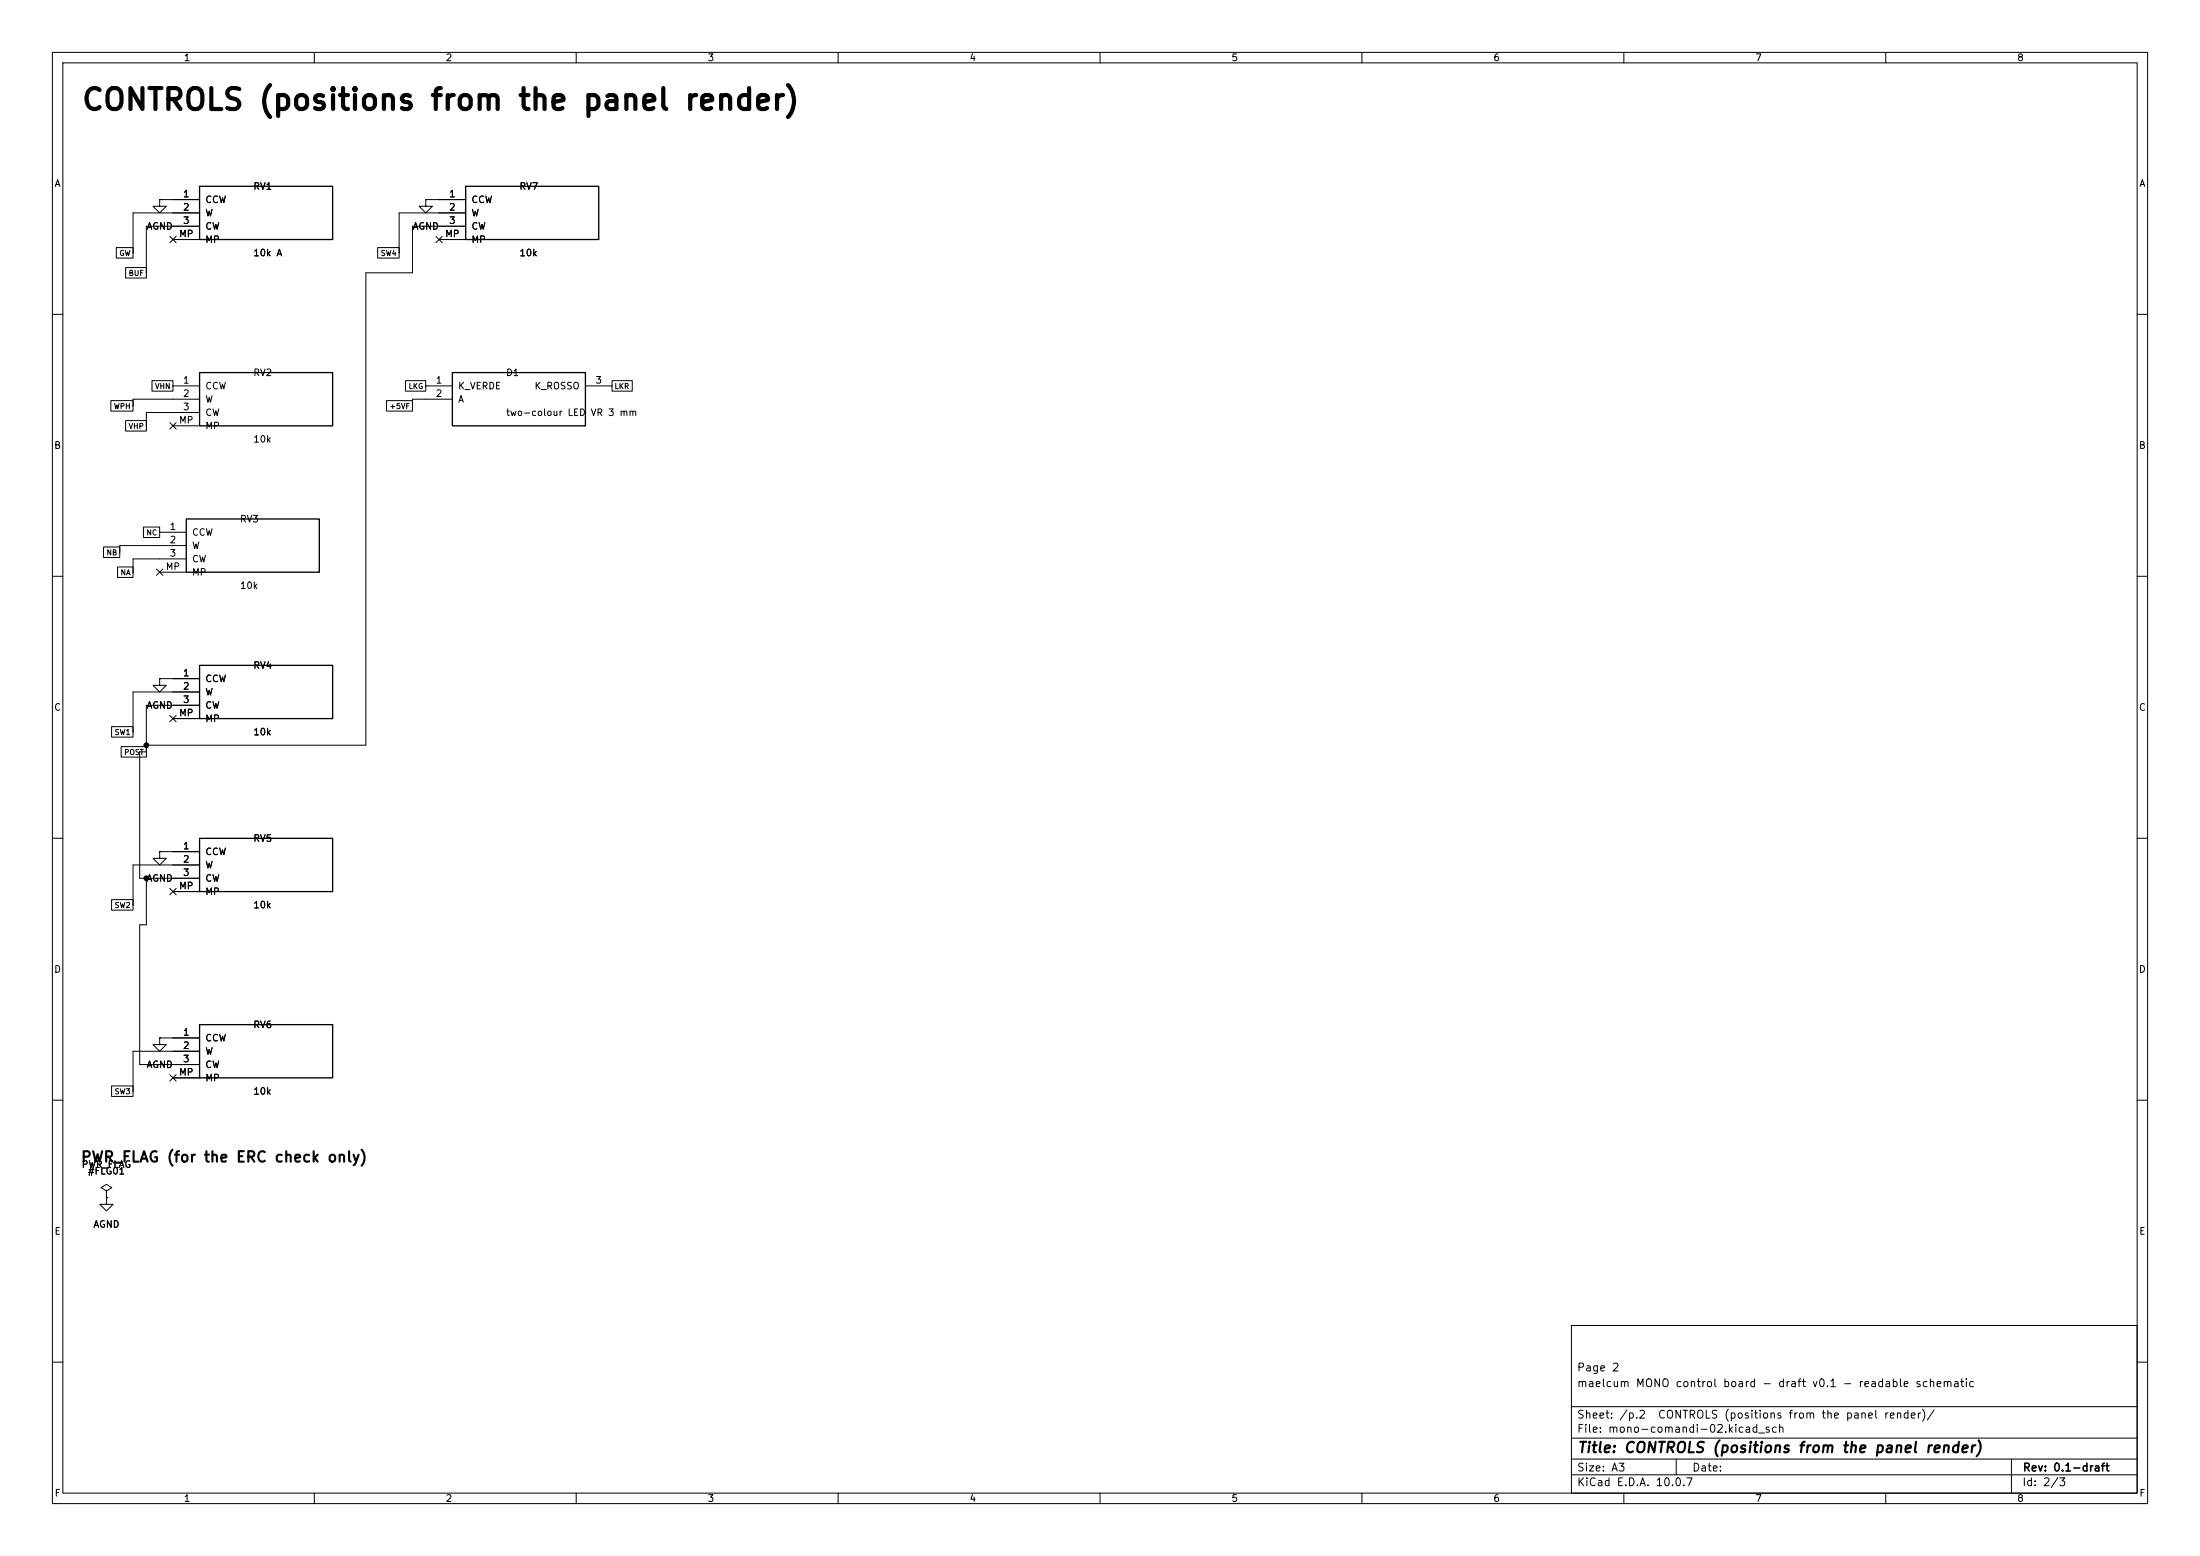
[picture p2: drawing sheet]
(kicad_sch
 (version 20260101)
 (generator "eeschema")
 (generator_version "10.0")
 (paper "A3")
 (title_block
  (title "CONTROLS (positions from the panel render)")
  (rev "0.1-draft")
  (comment 1 "maelcum MONO control board - draft v0.1 - readable schematic")
  (comment 2 "Page 2"))
 (lib_symbols
  (symbol
   "maelcum:POT_SINGLE"
   (pin_names
    (offset 1.016)) (exclude_from_sim no) (in_bom yes) (on_board yes)
   (property
    "Reference"
    "RV" (at 0 8.89 0) (effects (font (size 1.27 1.27))))
   (property
    "Value"
    "POT_SINGLE" (at 0 -8.89 0) (effects (font (size 1.27 1.27))))
   (property
    "Footprint"
    "Potentiometer_THT:Potentiometer_Alps_RK09L_Single_Vertical" (at 0 0 0) (effects (font (size 1.27 1.27)) (hide yes)))
   (property
    "Datasheet"
    "" (at 0 0 0) (effects (font (size 1.27 1.27)) (hide yes)))
   (property
    "Description"
    "Pot singolo, Alps RK09L verticale; 1 = antiorario, 2 = cursore, 3 = orario (catalogo Alps RK09L rev. 2510, come pcb/fx-send/NOTE.md punto 10); MP = staffe, a telaio attraverso il pannello" (at 0 0 0) (effects (font (size 1.27 1.27)) (hide yes)))
   (symbol
    "POT_SINGLE_0_1"
    (rectangle (start -12.7 5.08) (end 12.7 -5.08) (stroke (width 0.254) (type default)) (fill (type background))))
   (symbol
    "POT_SINGLE_1_1"
    (pin
    passive
    line (at -17.78 2.54 0) (length 5.08) (name
    "CCW" (effects (font (size 1.27 1.27)))) (number
    "1" (effects (font (size 1.27 1.27)))))
    (pin
    passive
    line (at -17.78 0 0) (length 5.08) (name
    "W" (effects (font (size 1.27 1.27)))) (number
    "2" (effects (font (size 1.27 1.27)))))
    (pin
    passive
    line (at -17.78 -2.54 0) (length 5.08) (name
    "CW" (effects (font (size 1.27 1.27)))) (number
    "3" (effects (font (size 1.27 1.27)))))
    (pin
    passive
    line (at -17.78 -5.08 0) (length 5.08) (name
    "MP" (effects (font (size 1.27 1.27)))) (number
    "MP" (effects (font (size 1.27 1.27)))))))
  (symbol
   "power:GND"
   (power global)
   (pin_numbers (hide yes))
   (pin_names
    (offset 0) (hide yes)) (exclude_from_sim no) (in_bom yes) (on_board yes)
   (in_pos_files yes)
   (duplicate_pin_numbers_are_jumpers no)
   (property
    "Reference"
    "#PWR" (at 0 -6.35 0) (show_name no) (do_not_autoplace no) (hide yes) (effects (font (size 1.27 1.27))))
   (property
    "Value"
    "GND" (at 0 -3.81 0) (show_name no) (do_not_autoplace no) (effects (font (size 1.27 1.27))))
   (property
    "Footprint"
    "" (at 0 0 0) (show_name no) (do_not_autoplace no) (hide yes) (effects (font (size 1.27 1.27))))
   (property
    "Datasheet"
    "" (at 0 0 0) (show_name no) (do_not_autoplace no) (hide yes) (effects (font (size 1.27 1.27))))
   (property
    "Description"
    "Power symbol creates a global label with name \"GND\" , ground" (at 0 0 0) (show_name no) (do_not_autoplace no) (hide yes) (effects (font (size 1.27 1.27))))
   (property
    "ki_keywords"
    "global power" (at 0 0 0) (show_name no) (do_not_autoplace no) (hide yes) (effects (font (size 1.27 1.27))))
   (symbol
    "GND_0_1"
    (polyline (pts (xy 0 0) (xy 0 -1.27) (xy 1.27 -1.27) (xy 0 -2.54) (xy -1.27 -1.27) (xy 0 -1.27)) (stroke (width 0) (type default)) (fill (type none))))
   (symbol
    "GND_1_1"
    (pin
    power_in
    line (at 0 0 270) (length 0) (name
    "" (effects (font (size 1.27 1.27)))) (number
    "1" (effects (font (size 1.27 1.27))))))
   (embedded_fonts no))
  (symbol
   "maelcum:LED_BICOLORE_CA"
   (pin_names
    (offset 1.016)) (exclude_from_sim no) (in_bom yes) (on_board yes)
   (property
    "Reference"
    "D" (at 0 6.35 0) (effects (font (size 1.27 1.27))))
   (property
    "Value"
    "LED_BICOLORE_CA" (at 0 -6.35 0) (effects (font (size 1.27 1.27))))
   (property
    "Footprint"
    "LED_THT:LED_D3.0mm-3" (at 0 0 0) (effects (font (size 1.27 1.27)) (hide yes)))
   (property
    "Datasheet"
    "" (at 0 0 0) (effects (font (size 1.27 1.27)) (hide yes)))
   (property
    "Description"
    "LED bicolore verde/rosso 3 mm ad anodo comune. NOTA: pezzo non scelto, pinout da verificare sul suo datasheet" (at 0 0 0) (effects (font (size 1.27 1.27)) (hide yes)))
   (symbol
    "LED_BICOLORE_CA_0_1"
    (rectangle (start -12.7 5.08) (end 12.7 -5.08) (stroke (width 0.254) (type default)) (fill (type background))))
   (symbol
    "LED_BICOLORE_CA_1_1"
    (pin
    passive
    line (at -17.78 2.54 0) (length 5.08) (name
    "K_VERDE" (effects (font (size 1.27 1.27)))) (number
    "1" (effects (font (size 1.27 1.27)))))
    (pin
    passive
    line (at -17.78 0 0) (length 5.08) (name
    "A" (effects (font (size 1.27 1.27)))) (number
    "2" (effects (font (size 1.27 1.27)))))
    (pin
    passive
    line (at 17.78 2.54 180) (length 5.08) (name
    "K_ROSSO" (effects (font (size 1.27 1.27)))) (number
    "3" (effects (font (size 1.27 1.27)))))))
  (symbol
   "power:PWR_FLAG"
   (power global)
   (pin_numbers (hide yes))
   (pin_names
    (offset 0) (hide yes)) (exclude_from_sim no) (in_bom yes) (on_board yes)
   (in_pos_files yes)
   (duplicate_pin_numbers_are_jumpers no)
   (property
    "Reference"
    "#FLG" (at 0 1.905 0) (show_name no) (do_not_autoplace no) (hide yes) (effects (font (size 1.27 1.27))))
   (property
    "Value"
    "PWR_FLAG" (at 0 3.81 0) (show_name no) (do_not_autoplace no) (effects (font (size 1.27 1.27))))
   (property
    "Footprint"
    "" (at 0 0 0) (show_name no) (do_not_autoplace no) (hide yes) (effects (font (size 1.27 1.27))))
   (property
    "Datasheet"
    "" (at 0 0 0) (show_name no) (do_not_autoplace no) (hide yes) (effects (font (size 1.27 1.27))))
   (property
    "Description"
    "Special symbol for telling ERC where power comes from" (at 0 0 0) (show_name no) (do_not_autoplace no) (hide yes) (effects (font (size 1.27 1.27))))
   (property
    "ki_keywords"
    "flag power" (at 0 0 0) (show_name no) (do_not_autoplace no) (hide yes) (effects (font (size 1.27 1.27))))
   (symbol
    "PWR_FLAG_0_0"
    (pin
    power_out
    line (at 0 0 90) (length 0) (name
    "" (effects (font (size 1.27 1.27)))) (number
    "1" (effects (font (size 1.27 1.27))))))
   (symbol
    "PWR_FLAG_0_1"
    (polyline (pts (xy 0 0) (xy 0 1.27) (xy -1.016 1.905) (xy 0 2.54) (xy 1.016 1.905) (xy 0 1.27)) (stroke (width 0) (type default)) (fill (type none))))
   (embedded_fonts no)))
 (text
  "CONTROLS (positions from the panel render)"
  (exclude_from_sim no)
  (at 15.24 21.59 0)
  (effects (font (size 4 4)
    (bold yes)) (justify left bottom)))
 (symbol
  (lib_id "maelcum:POT_SINGLE")
  (at 50.8 40.64 0)
  (unit 1)
  (body_style 1)
  (exclude_from_sim no)
  (in_bom yes)
  (on_board yes)
  (dnp no)
  (property
   "Reference"
   "RV1" (at 48.26 35.56 0) (effects (font (size 1.27 1.27)) (justify left)))
  (property
   "Value"
   "10k A" (at 48.26 48.26 0) (effects (font (size 1.27 1.27)) (justify left)))
  (property
   "Footprint"
   "Potentiometer_THT:Potentiometer_Alps_RK09L_Single_Vertical" (at 50.8 40.64 0) (effects (font (size 1.27 1.27)) (justify left) (hide yes)))
  (property
   "Datasheet"
   "" (at 50.8 40.64 0) (effects (font (size 1.27 1.27)) (justify left) (hide yes)))
  (property
   "Nota"
   "GAIN: tutto antiorario = silenzio (todo 131); manopola GAIN, pot di classe 14 mm (RK09L: KiCad non ha l'RK14)" (at 50.8 40.64 0) (effects (font (size 1.27 1.27)) (justify left) (hide yes)))
  (pin
   "1")
  (pin
   "2")
  (pin
   "3")
  (pin
   "MP")
  (instances (project
    "mono-comandi" (path
    "/5143195b-f6a9-5cd1-b6d3-f84dabca7a67/361c556e-b76c-5e88-b822-b829bddcb850" (reference "RV1") (unit 1)))))
 (wire
  (pts (xy 30.48 38.1) (xy 33.02 38.1))
  (stroke (width 0) (type default)))
 (symbol
  (lib_id "power:GND")
  (at 30.48 38.1 0)
  (unit 1)
  (body_style 1)
  (exclude_from_sim no)
  (in_bom yes)
  (on_board yes)
  (dnp no)
  (property
   "Reference"
   "#PWR001" (at 30.48 38.1 0) (effects (font (size 1.27 1.27)) (justify left) (hide yes)))
  (property
   "Value"
   "AGND" (at 30.48 43.18 0) (effects (font (size 1.27 1.27))))
  (property
   "Footprint"
   "" (at 30.48 38.1 0) (effects (font (size 1.27 1.27)) (justify left) (hide yes)))
  (property
   "Datasheet"
   "" (at 30.48 38.1 0) (effects (font (size 1.27 1.27)) (justify left) (hide yes)))
  (pin
   "1")
  (instances (project
    "mono-comandi" (path
    "/5143195b-f6a9-5cd1-b6d3-f84dabca7a67/361c556e-b76c-5e88-b822-b829bddcb850" (reference "#PWR001") (unit 1)))))
 (wire
  (pts (xy 33.02 40.64) (xy 25.4 40.64))
  (stroke (width 0) (type default)))
 (wire
  (pts (xy 25.4 40.64) (xy 25.4 48.26))
  (stroke (width 0) (type default)))
 (wire
  (pts (xy 33.02 43.18) (xy 27.94 43.18))
  (stroke (width 0) (type default)))
 (wire
  (pts (xy 27.94 43.18) (xy 27.94 52.07))
  (stroke (width 0) (type default)))
 (no_connect
  (at 33.02 45.72))
 (symbol
  (lib_id "maelcum:POT_SINGLE")
  (at 50.8 76.2 0)
  (unit 1)
  (body_style 1)
  (exclude_from_sim no)
  (in_bom yes)
  (on_board yes)
  (dnp no)
  (property
   "Reference"
   "RV2" (at 48.26 71.12 0) (effects (font (size 1.27 1.27)) (justify left)))
  (property
   "Value"
   "10k" (at 48.26 83.82 0) (effects (font (size 1.27 1.27)) (justify left)))
  (property
   "Footprint"
   "Potentiometer_THT:Potentiometer_Alps_RK09L_Single_Vertical" (at 50.8 76.2 0) (effects (font (size 1.27 1.27)) (justify left) (hide yes)))
  (property
   "Datasheet"
   "" (at 50.8 76.2 0) (effects (font (size 1.27 1.27)) (justify left) (hide yes)))
  (property
   "Nota"
   "HIGH: tutto antiorario = kill; manopola EQ HIGH, pot di classe 9 mm (RK09L: KiCad non ha l'RK14)" (at 50.8 76.2 0) (effects (font (size 1.27 1.27)) (justify left) (hide yes)))
  (pin
   "1")
  (pin
   "2")
  (pin
   "3")
  (pin
   "MP")
  (instances (project
    "mono-comandi" (path
    "/5143195b-f6a9-5cd1-b6d3-f84dabca7a67/361c556e-b76c-5e88-b822-b829bddcb850" (reference "RV2") (unit 1)))))
 (wire
  (pts (xy 33.02 76.2) (xy 25.4 76.2))
  (stroke (width 0) (type default)))
 (wire
  (pts (xy 25.4 76.2) (xy 25.4 77.47))
  (stroke (width 0) (type default)))
 (wire
  (pts (xy 33.02 78.74) (xy 27.94 78.74))
  (stroke (width 0) (type default)))
 (wire
  (pts (xy 27.94 78.74) (xy 27.94 81.28))
  (stroke (width 0) (type default)))
 (no_connect
  (at 33.02 81.28))
 (symbol
  (lib_id "maelcum:POT_SINGLE")
  (at 48.26 104.14 0)
  (unit 1)
  (body_style 1)
  (exclude_from_sim no)
  (in_bom yes)
  (on_board yes)
  (dnp no)
  (property
   "Reference"
   "RV3" (at 45.72 99.06 0) (effects (font (size 1.27 1.27)) (justify left)))
  (property
   "Value"
   "10k" (at 45.72 111.76 0) (effects (font (size 1.27 1.27)) (justify left)))
  (property
   "Footprint"
   "Potentiometer_THT:Potentiometer_Alps_RK09L_Single_Vertical" (at 48.26 104.14 0) (effects (font (size 1.27 1.27)) (justify left) (hide yes)))
  (property
   "Datasheet"
   "" (at 48.26 104.14 0) (effects (font (size 1.27 1.27)) (justify left) (hide yes)))
  (property
   "Nota"
   "LOW Baxandall: cursore = massa virtuale; manopola EQ LOW, pot di classe 9 mm (RK09L: KiCad non ha l'RK14)" (at 48.26 104.14 0) (effects (font (size 1.27 1.27)) (justify left) (hide yes)))
  (pin
   "1")
  (pin
   "2")
  (pin
   "3")
  (pin
   "MP")
  (instances (project
    "mono-comandi" (path
    "/5143195b-f6a9-5cd1-b6d3-f84dabca7a67/361c556e-b76c-5e88-b822-b829bddcb850" (reference "RV3") (unit 1)))))
 (wire
  (pts (xy 30.48 104.14) (xy 22.86 104.14))
  (stroke (width 0) (type default)))
 (wire
  (pts (xy 22.86 104.14) (xy 22.86 105.41))
  (stroke (width 0) (type default)))
 (wire
  (pts (xy 30.48 106.68) (xy 25.4 106.68))
  (stroke (width 0) (type default)))
 (wire
  (pts (xy 25.4 106.68) (xy 25.4 109.22))
  (stroke (width 0) (type default)))
 (no_connect
  (at 30.48 109.22))
 (symbol
  (lib_id "maelcum:POT_SINGLE")
  (at 50.8 132.08 0)
  (unit 1)
  (body_style 1)
  (exclude_from_sim no)
  (in_bom yes)
  (on_board yes)
  (dnp no)
  (property
   "Reference"
   "RV4" (at 48.26 127 0) (effects (font (size 1.27 1.27)) (justify left)))
  (property
   "Value"
   "10k" (at 48.26 139.7 0) (effects (font (size 1.27 1.27)) (justify left)))
  (property
   "Footprint"
   "Potentiometer_THT:Potentiometer_Alps_RK09L_Single_Vertical" (at 50.8 132.08 0) (effects (font (size 1.27 1.27)) (justify left) (hide yes)))
  (property
   "Datasheet"
   "" (at 50.8 132.08 0) (effects (font (size 1.27 1.27)) (justify left) (hide yes)))
  (property
   "Nota"
   "SEND 1: tutto antiorario = silenzio; manopola SEND 1, pot di classe 14 mm (RK09L: KiCad non ha l'RK14)" (at 50.8 132.08 0) (effects (font (size 1.27 1.27)) (justify left) (hide yes)))
  (pin
   "1")
  (pin
   "2")
  (pin
   "3")
  (pin
   "MP")
  (instances (project
    "mono-comandi" (path
    "/5143195b-f6a9-5cd1-b6d3-f84dabca7a67/361c556e-b76c-5e88-b822-b829bddcb850" (reference "RV4") (unit 1)))))
 (wire
  (pts (xy 30.48 129.54) (xy 33.02 129.54))
  (stroke (width 0) (type default)))
 (symbol
  (lib_id "power:GND")
  (at 30.48 129.54 0)
  (unit 1)
  (body_style 1)
  (exclude_from_sim no)
  (in_bom yes)
  (on_board yes)
  (dnp no)
  (property
   "Reference"
   "#PWR002" (at 30.48 129.54 0) (effects (font (size 1.27 1.27)) (justify left) (hide yes)))
  (property
   "Value"
   "AGND" (at 30.48 134.62 0) (effects (font (size 1.27 1.27))))
  (property
   "Footprint"
   "" (at 30.48 129.54 0) (effects (font (size 1.27 1.27)) (justify left) (hide yes)))
  (property
   "Datasheet"
   "" (at 30.48 129.54 0) (effects (font (size 1.27 1.27)) (justify left) (hide yes)))
  (pin
   "1")
  (instances (project
    "mono-comandi" (path
    "/5143195b-f6a9-5cd1-b6d3-f84dabca7a67/361c556e-b76c-5e88-b822-b829bddcb850" (reference "#PWR002") (unit 1)))))
 (wire
  (pts (xy 33.02 132.08) (xy 25.4 132.08))
  (stroke (width 0) (type default)))
 (wire
  (pts (xy 25.4 132.08) (xy 25.4 139.7))
  (stroke (width 0) (type default)))
 (wire
  (pts (xy 33.02 134.62) (xy 27.94 134.62))
  (stroke (width 0) (type default)))
 (wire
  (pts (xy 27.94 134.62) (xy 27.94 143.51))
  (stroke (width 0) (type default)))
 (no_connect
  (at 33.02 137.16))
 (symbol
  (lib_id "maelcum:POT_SINGLE")
  (at 50.8 165.1 0)
  (unit 1)
  (body_style 1)
  (exclude_from_sim no)
  (in_bom yes)
  (on_board yes)
  (dnp no)
  (property
   "Reference"
   "RV5" (at 48.26 160.02 0) (effects (font (size 1.27 1.27)) (justify left)))
  (property
   "Value"
   "10k" (at 48.26 172.72 0) (effects (font (size 1.27 1.27)) (justify left)))
  (property
   "Footprint"
   "Potentiometer_THT:Potentiometer_Alps_RK09L_Single_Vertical" (at 50.8 165.1 0) (effects (font (size 1.27 1.27)) (justify left) (hide yes)))
  (property
   "Datasheet"
   "" (at 50.8 165.1 0) (effects (font (size 1.27 1.27)) (justify left) (hide yes)))
  (property
   "Nota"
   "SEND 2: tutto antiorario = silenzio; manopola SEND 2, pot di classe 14 mm (RK09L: KiCad non ha l'RK14)" (at 50.8 165.1 0) (effects (font (size 1.27 1.27)) (justify left) (hide yes)))
  (pin
   "1")
  (pin
   "2")
  (pin
   "3")
  (pin
   "MP")
  (instances (project
    "mono-comandi" (path
    "/5143195b-f6a9-5cd1-b6d3-f84dabca7a67/361c556e-b76c-5e88-b822-b829bddcb850" (reference "RV5") (unit 1)))))
 (wire
  (pts (xy 30.48 162.56) (xy 33.02 162.56))
  (stroke (width 0) (type default)))
 (symbol
  (lib_id "power:GND")
  (at 30.48 162.56 0)
  (unit 1)
  (body_style 1)
  (exclude_from_sim no)
  (in_bom yes)
  (on_board yes)
  (dnp no)
  (property
   "Reference"
   "#PWR003" (at 30.48 162.56 0) (effects (font (size 1.27 1.27)) (justify left) (hide yes)))
  (property
   "Value"
   "AGND" (at 30.48 167.64 0) (effects (font (size 1.27 1.27))))
  (property
   "Footprint"
   "" (at 30.48 162.56 0) (effects (font (size 1.27 1.27)) (justify left) (hide yes)))
  (property
   "Datasheet"
   "" (at 30.48 162.56 0) (effects (font (size 1.27 1.27)) (justify left) (hide yes)))
  (pin
   "1")
  (instances (project
    "mono-comandi" (path
    "/5143195b-f6a9-5cd1-b6d3-f84dabca7a67/361c556e-b76c-5e88-b822-b829bddcb850" (reference "#PWR003") (unit 1)))))
 (wire
  (pts (xy 33.02 165.1) (xy 25.4 165.1))
  (stroke (width 0) (type default)))
 (wire
  (pts (xy 25.4 165.1) (xy 25.4 172.72))
  (stroke (width 0) (type default)))
 (wire
  (pts (xy 33.02 167.64) (xy 27.94 167.64))
  (stroke (width 0) (type default)))
 (wire
  (pts (xy 27.94 167.64) (xy 27.94 176.53))
  (stroke (width 0) (type default)))
 (no_connect
  (at 33.02 170.18))
 (symbol
  (lib_id "maelcum:POT_SINGLE")
  (at 50.8 200.66 0)
  (unit 1)
  (body_style 1)
  (exclude_from_sim no)
  (in_bom yes)
  (on_board yes)
  (dnp no)
  (property
   "Reference"
   "RV6" (at 48.26 195.58 0) (effects (font (size 1.27 1.27)) (justify left)))
  (property
   "Value"
   "10k" (at 48.26 208.28 0) (effects (font (size 1.27 1.27)) (justify left)))
  (property
   "Footprint"
   "Potentiometer_THT:Potentiometer_Alps_RK09L_Single_Vertical" (at 50.8 200.66 0) (effects (font (size 1.27 1.27)) (justify left) (hide yes)))
  (property
   "Datasheet"
   "" (at 50.8 200.66 0) (effects (font (size 1.27 1.27)) (justify left) (hide yes)))
  (property
   "Nota"
   "SEND 3: tutto antiorario = silenzio; manopola SEND 3, pot di classe 14 mm (RK09L: KiCad non ha l'RK14)" (at 50.8 200.66 0) (effects (font (size 1.27 1.27)) (justify left) (hide yes)))
  (pin
   "1")
  (pin
   "2")
  (pin
   "3")
  (pin
   "MP")
  (instances (project
    "mono-comandi" (path
    "/5143195b-f6a9-5cd1-b6d3-f84dabca7a67/361c556e-b76c-5e88-b822-b829bddcb850" (reference "RV6") (unit 1)))))
 (wire
  (pts (xy 30.48 198.12) (xy 33.02 198.12))
  (stroke (width 0) (type default)))
 (symbol
  (lib_id "power:GND")
  (at 30.48 198.12 0)
  (unit 1)
  (body_style 1)
  (exclude_from_sim no)
  (in_bom yes)
  (on_board yes)
  (dnp no)
  (property
   "Reference"
   "#PWR004" (at 30.48 198.12 0) (effects (font (size 1.27 1.27)) (justify left) (hide yes)))
  (property
   "Value"
   "AGND" (at 30.48 203.2 0) (effects (font (size 1.27 1.27))))
  (property
   "Footprint"
   "" (at 30.48 198.12 0) (effects (font (size 1.27 1.27)) (justify left) (hide yes)))
  (property
   "Datasheet"
   "" (at 30.48 198.12 0) (effects (font (size 1.27 1.27)) (justify left) (hide yes)))
  (pin
   "1")
  (instances (project
    "mono-comandi" (path
    "/5143195b-f6a9-5cd1-b6d3-f84dabca7a67/361c556e-b76c-5e88-b822-b829bddcb850" (reference "#PWR004") (unit 1)))))
 (wire
  (pts (xy 33.02 200.66) (xy 25.4 200.66))
  (stroke (width 0) (type default)))
 (wire
  (pts (xy 25.4 200.66) (xy 25.4 208.28))
  (stroke (width 0) (type default)))
 (wire
  (pts (xy 33.02 203.2) (xy 27.94 203.2))
  (stroke (width 0) (type default)))
 (no_connect
  (at 33.02 205.74))
 (symbol
  (lib_id "maelcum:POT_SINGLE")
  (at 101.6 40.64 0)
  (unit 1)
  (body_style 1)
  (exclude_from_sim no)
  (in_bom yes)
  (on_board yes)
  (dnp no)
  (property
   "Reference"
   "RV7" (at 99.06 35.56 0) (effects (font (size 1.27 1.27)) (justify left)))
  (property
   "Value"
   "10k" (at 99.06 48.26 0) (effects (font (size 1.27 1.27)) (justify left)))
  (property
   "Footprint"
   "Potentiometer_THT:Potentiometer_Alps_RK09L_Single_Vertical" (at 101.6 40.64 0) (effects (font (size 1.27 1.27)) (justify left) (hide yes)))
  (property
   "Datasheet"
   "" (at 101.6 40.64 0) (effects (font (size 1.27 1.27)) (justify left) (hide yes)))
  (property
   "Nota"
   "SEND 4: tutto antiorario = silenzio; manopola SEND 4, pot di classe 14 mm (RK09L: KiCad non ha l'RK14)" (at 101.6 40.64 0) (effects (font (size 1.27 1.27)) (justify left) (hide yes)))
  (pin
   "1")
  (pin
   "2")
  (pin
   "3")
  (pin
   "MP")
  (instances (project
    "mono-comandi" (path
    "/5143195b-f6a9-5cd1-b6d3-f84dabca7a67/361c556e-b76c-5e88-b822-b829bddcb850" (reference "RV7") (unit 1)))))
 (wire
  (pts (xy 81.28 38.1) (xy 83.82 38.1))
  (stroke (width 0) (type default)))
 (symbol
  (lib_id "power:GND")
  (at 81.28 38.1 0)
  (unit 1)
  (body_style 1)
  (exclude_from_sim no)
  (in_bom yes)
  (on_board yes)
  (dnp no)
  (property
   "Reference"
   "#PWR005" (at 81.28 38.1 0) (effects (font (size 1.27 1.27)) (justify left) (hide yes)))
  (property
   "Value"
   "AGND" (at 81.28 43.18 0) (effects (font (size 1.27 1.27))))
  (property
   "Footprint"
   "" (at 81.28 38.1 0) (effects (font (size 1.27 1.27)) (justify left) (hide yes)))
  (property
   "Datasheet"
   "" (at 81.28 38.1 0) (effects (font (size 1.27 1.27)) (justify left) (hide yes)))
  (pin
   "1")
  (instances (project
    "mono-comandi" (path
    "/5143195b-f6a9-5cd1-b6d3-f84dabca7a67/361c556e-b76c-5e88-b822-b829bddcb850" (reference "#PWR005") (unit 1)))))
 (wire
  (pts (xy 83.82 40.64) (xy 76.2 40.64))
  (stroke (width 0) (type default)))
 (wire
  (pts (xy 76.2 40.64) (xy 76.2 48.26))
  (stroke (width 0) (type default)))
 (wire
  (pts (xy 83.82 43.18) (xy 78.74 43.18))
  (stroke (width 0) (type default)))
 (wire
  (pts (xy 78.74 43.18) (xy 78.74 52.07))
  (stroke (width 0) (type default)))
 (no_connect
  (at 83.82 45.72))
 (symbol
  (lib_id "maelcum:LED_BICOLORE_CA")
  (at 99.06 76.2 0)
  (unit 1)
  (body_style 1)
  (exclude_from_sim no)
  (in_bom yes)
  (on_board yes)
  (dnp no)
  (property
   "Reference"
   "D1" (at 96.52 71.12 0) (effects (font (size 1.27 1.27)) (justify left)))
  (property
   "Value"
   "two-colour LED VR 3 mm" (at 96.52 78.74 0) (effects (font (size 1.27 1.27)) (justify left)))
  (property
   "Footprint"
   "LED_THT:LED_D3.0mm-3" (at 99.06 76.2 0) (effects (font (size 1.27 1.27)) (justify left) (hide yes)))
  (property
   "Datasheet"
   "" (at 99.06 76.2 0) (effects (font (size 1.27 1.27)) (justify left) (hide yes)))
  (property
   "Nota"
   "NOTA: un LED bicolore al centro (giallo = verde + rosso, celle_micmono.led3); il render del pannello mostra tre punti a passo 4 mm" (at 99.06 76.2 0) (effects (font (size 1.27 1.27)) (justify left) (hide yes)))
  (pin
   "1")
  (pin
   "2")
  (pin
   "3")
  (instances (project
    "mono-comandi" (path
    "/5143195b-f6a9-5cd1-b6d3-f84dabca7a67/361c556e-b76c-5e88-b822-b829bddcb850" (reference "D1") (unit 1)))))
 (wire
  (pts (xy 81.28 76.2) (xy 78.74 76.2))
  (stroke (width 0) (type default)))
 (wire
  (pts (xy 78.74 76.2) (xy 78.74 77.47))
  (stroke (width 0) (type default)))
 (text
  "PWR_FLAG (for the ERC check only)"
  (exclude_from_sim no)
  (at 15.24 222.25 0)
  (effects (font (size 2 2)
    (bold yes)) (justify left bottom)))
 (symbol
  (lib_id "power:PWR_FLAG")
  (at 20.32 228.6 0)
  (unit 1)
  (body_style 1)
  (exclude_from_sim no)
  (in_bom no)
  (on_board no)
  (dnp no)
  (property
   "Reference"
   "#FLG01" (at 20.32 223.52 0) (effects (font (size 1.27 1.27))))
  (property
   "Value"
   "PWR_FLAG" (at 20.32 222.25 0) (effects (font (size 1.27 1.27))))
  (property
   "Footprint"
   "" (at 20.32 228.6 0) (effects (font (size 1.27 1.27)) (justify left) (hide yes)))
  (property
   "Datasheet"
   "" (at 20.32 228.6 0) (effects (font (size 1.27 1.27)) (justify left) (hide yes)))
  (pin
   "1")
  (instances (project
    "mono-comandi" (path
    "/5143195b-f6a9-5cd1-b6d3-f84dabca7a67/361c556e-b76c-5e88-b822-b829bddcb850" (reference "#FLG01") (unit 1)))))
 (symbol
  (lib_id "power:GND")
  (at 20.32 228.6 0)
  (unit 1)
  (body_style 1)
  (exclude_from_sim no)
  (in_bom yes)
  (on_board yes)
  (dnp no)
  (property
   "Reference"
   "#PWR006" (at 20.32 228.6 0) (effects (font (size 1.27 1.27)) (justify left) (hide yes)))
  (property
   "Value"
   "AGND" (at 20.32 233.68 0) (effects (font (size 1.27 1.27))))
  (property
   "Footprint"
   "" (at 20.32 228.6 0) (effects (font (size 1.27 1.27)) (justify left) (hide yes)))
  (property
   "Datasheet"
   "" (at 20.32 228.6 0) (effects (font (size 1.27 1.27)) (justify left) (hide yes)))
  (pin
   "1")
  (instances (project
    "mono-comandi" (path
    "/5143195b-f6a9-5cd1-b6d3-f84dabca7a67/361c556e-b76c-5e88-b822-b829bddcb850" (reference "#PWR006") (unit 1)))))
 (wire
  (pts (xy 27.94 167.64) (xy 26.67 167.64))
  (stroke (width 0) (type default)))
 (wire
  (pts (xy 26.67 167.64) (xy 26.67 143.51))
  (stroke (width 0) (type default)))
 (wire
  (pts (xy 26.67 143.51) (xy 27.94 143.51))
  (stroke (width 0) (type default)))
 (wire
  (pts (xy 27.94 176.53) (xy 26.67 176.53))
  (stroke (width 0) (type default)))
 (wire
  (pts (xy 26.67 176.53) (xy 26.67 203.2))
  (stroke (width 0) (type default)))
 (wire
  (pts (xy 26.67 203.2) (xy 27.94 203.2))
  (stroke (width 0) (type default)))
 (wire
  (pts (xy 27.94 142.24) (xy 69.85 142.24))
  (stroke (width 0) (type default)))
 (wire
  (pts (xy 69.85 142.24) (xy 69.85 52.07))
  (stroke (width 0) (type default)))
 (wire
  (pts (xy 69.85 52.07) (xy 78.74 52.07))
  (stroke (width 0) (type default)))
 (junction
  (at 27.94 167.64)
  (diameter 0)
  (color 0 0 0 0))
 (junction
  (at 27.94 142.24)
  (diameter 0)
  (color 0 0 0 0))
 (global_label
  "GW"
  (shape passive)
  (at 25.4 48.26 180)
  (fields_autoplaced yes)
  (effects (font (size 1 1)) (justify right)))
 (global_label
  "BUF"
  (shape passive)
  (at 27.94 52.07 180)
  (fields_autoplaced yes)
  (effects (font (size 1 1)) (justify right)))
 (global_label
  "VHN"
  (shape passive)
  (at 33.02 73.66 180)
  (fields_autoplaced yes)
  (effects (font (size 1 1)) (justify right)))
 (global_label
  "WPH"
  (shape passive)
  (at 25.4 77.47 180)
  (fields_autoplaced yes)
  (effects (font (size 1 1)) (justify right)))
 (global_label
  "VHP"
  (shape passive)
  (at 27.94 81.28 180)
  (fields_autoplaced yes)
  (effects (font (size 1 1)) (justify right)))
 (global_label
  "NC"
  (shape passive)
  (at 30.48 101.6 180)
  (fields_autoplaced yes)
  (effects (font (size 1 1)) (justify right)))
 (global_label
  "NB"
  (shape passive)
  (at 22.86 105.41 180)
  (fields_autoplaced yes)
  (effects (font (size 1 1)) (justify right)))
 (global_label
  "NA"
  (shape passive)
  (at 25.4 109.22 180)
  (fields_autoplaced yes)
  (effects (font (size 1 1)) (justify right)))
 (global_label
  "SW1"
  (shape passive)
  (at 25.4 139.7 180)
  (fields_autoplaced yes)
  (effects (font (size 1 1)) (justify right)))
 (global_label
  "POST"
  (shape passive)
  (at 27.94 143.51 180)
  (fields_autoplaced yes)
  (effects (font (size 1 1)) (justify right)))
 (global_label
  "SW2"
  (shape passive)
  (at 25.4 172.72 180)
  (fields_autoplaced yes)
  (effects (font (size 1 1)) (justify right)))
 (global_label
  "SW3"
  (shape passive)
  (at 25.4 208.28 180)
  (fields_autoplaced yes)
  (effects (font (size 1 1)) (justify right)))
 (global_label
  "SW4"
  (shape passive)
  (at 76.2 48.26 180)
  (fields_autoplaced yes)
  (effects (font (size 1 1)) (justify right)))
 (global_label
  "LKG"
  (shape passive)
  (at 81.28 73.66 180)
  (fields_autoplaced yes)
  (effects (font (size 1 1)) (justify right)))
 (global_label
  "+5VF"
  (shape passive)
  (at 78.74 77.47 180)
  (fields_autoplaced yes)
  (effects (font (size 1 1)) (justify right)))
 (global_label
  "LKR"
  (shape passive)
  (at 116.84 73.66 0)
  (fields_autoplaced yes)
  (effects (font (size 1 1)) (justify left))))
